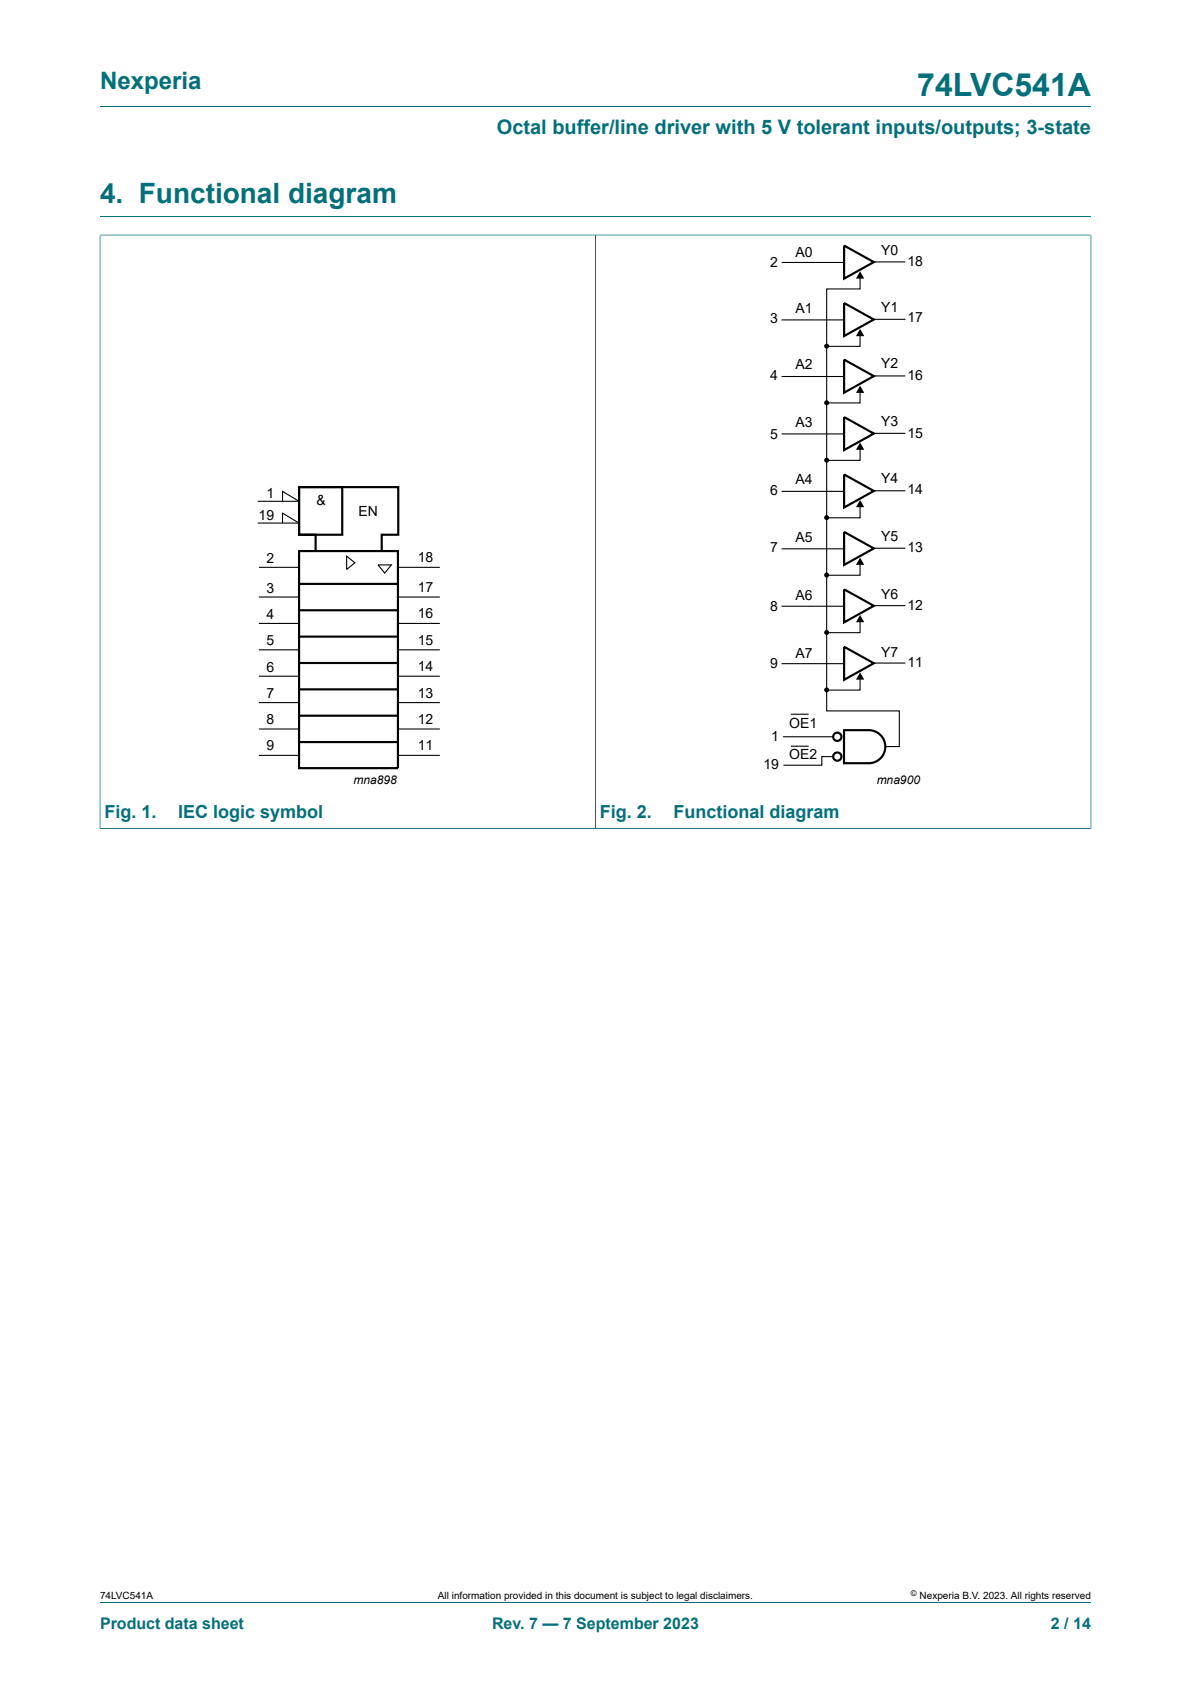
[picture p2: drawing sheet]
<svg xmlns="http://www.w3.org/2000/svg" width="210mm" height="297mm" viewBox="0 0 210 297" stroke-linecap="round" stroke-linejoin="round" font-family="sans-serif">
<path d="M17.6 18.8h174.8M17.6 38.2h174.8M17.6 41.5h174.8M17.6 41.4v104.8M105 41.5v104.6M192.4 41.4v104.8M17.6 146.1h174.8M17.6 282.6h174.8" fill="none" stroke="#036f7b" stroke-width=".18"/>
<g fill="none" stroke="#000" stroke-width=".38">
<path d="M148.8 53.4l5.3 3-5.3 2.9zM148.8 43.3l5.3 2.9-5.3 2.9zM148.8 73.6l5.3 2.9-5.3 2.9zM148.8 63.4l5.3 2.9-5.3 3zM52.7 85.9h7.6v8.4h-7.6zM52.7 97.2h17.5v38.3h-17.5zM55.6 97.2v-2.9h-2.9v-8.4h17.5v8.4h-2.9v2.9M148.8 93.8l5.3 2.9-5.3 2.9zM148.8 83.7l5.3 2.9-5.3 2.9zM52.7 116.9h17.5M52.7 112.3h17.5M52.7 107.6h17.5"/>
<path d="M52.7 103h17.5M148.8 114.1l5.3 2.9-5.3 2.9zM148.8 103.9l5.3 2.9-5.3 3zM52.7 130.9h17.5M52.7 126.2h17.5M52.7 121.6h17.5M148.8 128.8h4.4a2.92 2.92 0 0 1 2.9 2.9 2.92 2.92 0 0 1-2.9 2.9h-4.4z"/>
<circle cx="147.6" cy="133.4" r=".73"/>
<circle cx="147.6" cy="129.9" r=".73"/>
</g>
<g fill="none" stroke="#000" stroke-width=".19">
<path d="M137.8 56.4h11M137.8 46.3h11M151.6 58.5v2.6h-5.9M151.6 48.4v2.6h-5.8v74.4h12.8v6.3h-2.6M154.1 56.3h5.5M154.1 46.2h5.5M137.8 76.5h11M137.8 66.4h11M151.6 78.6v2.6h-5.9M151.6 68.5v2.6h-5.9M154.1 76.4h5.5M154.1 66.3h5.5"/>
<path d="M45.4 92.3h7.3l-2.9-1.8v1.8M45.4 88.4h7.3l-2.9-1.7v1.7M61.1 98.1l1.5 1.2-1.5 1.1zM66.7 99.6h2.3l-1.2 1.5zM137.8 96.8h11M137.8 86.7h11M151.6 98.9v2.6h-5.9M151.6 88.7v2.6h-5.9M154.1 96.7h5.5M154.1 86.6h5.5M45.6 119.3h7.1M45.6 114.6h7.1"/>
<path d="M45.6 110h7.1M45.6 105.3h7.1M45.6 100.1h7.1M70.2 119.3h7.4M70.2 114.6h7.4M70.2 110h7.4M70.2 105.3h7.4M70.2 100.1h7.4M137.8 117h11M137.8 106.9h11M151.6 119.1v2.6h-5.9M151.6 109v2.6h-5.9"/>
<path d="M154.1 116.9h5.5M154.1 106.8h5.5M45.6 128.6h7.1M45.6 123.9h7.1M45.6 133.2h7.1M70.2 128.6h7.4M70.2 123.9h7.4M70.2 133.2h7.4M138.1 129.9h8.8M139.4 126h3.2M139.4 131.6h3.2M146.9 133.4h-2v1.6h-6.8"/>
</g>
<g fill="#000">
<path d="M151.7 47.9l.7 1.2h-1.5zM151.7 58l.7 1.3h-1.5zM151.7 68l.7 1.3h-1.5zM151.7 78.1l.7 1.2h-1.5zM151.7 88.2l.7 1.3h-1.5zM151.7 98.3l.7 1.3h-1.5zM151.7 108.5l.7 1.2h-1.5zM151.7 118.6l.7 1.3h-1.5z"/>
<circle cx="145.8" cy="61.1" r=".44"/>
<circle cx="145.8" cy="71" r=".44"/>
<circle cx="145.8" cy="81.2" r=".44"/>
<circle cx="145.8" cy="91.3" r=".44"/>
<circle cx="145.8" cy="111.6" r=".44"/>
<circle cx="145.8" cy="101.4" r=".44"/>
<circle cx="145.8" cy="121.7" r=".44"/>
</g>
<text font-size="5.6" fill="#036f7b" x="161.7" y="16.8">74LVC541A</text>
<text font-size="4.9" fill="#036f7b" x="17.6" y="35.9">4. Functional diagram</text>
<text font-size="4.2" fill="#036f7b" x="17.6" y="15.6">Nexperia</text>
<text font-size="3.5" fill="#036f7b" x="87.6" y="23.7">Octal buffer/line driver with 5 V tolerant inputs/outputs; 3-state</text>
<g font-size="3.2" fill="#036f7b">
<text x="18.4" y="144.2">Fig. 1.</text>
<text x="31.4" y="144.2">IEC logic symbol</text>
<text x="105.8" y="144.2">Fig. 2.</text>
<text x="118.8" y="144.2">Functional diagram</text>
</g>
<g font-size="2.8" fill="#036f7b">
<text x="17.6" y="287.2">Product data sheet</text>
<text x="86.8" y="287.2">Rev. 7 — 7 September 2023</text>
<text x="185.3" y="287.2">2 / 14</text>
</g>
<g font-size="2.5">
<text x="135.8" y="47">2</text>
<text x="140.2" y="45.3">A0</text>
<text x="155.4" y="45">Y0</text>
<text x="160" y="46.9">18</text>
<text x="135.8" y="56.9">3</text>
<text x="140.2" y="55.1">A1</text>
<text x="155.4" y="55.1">Y1</text>
<text x="160" y="56.8">17</text>
<text x="140.2" y="65">A2</text>
<text x="155.4" y="65">Y2</text>
<text x="135.8" y="67.1">4</text>
<text x="160" y="67">16</text>
<text x="135.8" y="77.4">5</text>
<text x="140.2" y="75.3">A3</text>
<text x="155.4" y="75.2">Y3</text>
<text x="160" y="77.3">15</text>
<text x="47" y="87.8">1</text>
<text x="55.8" y="89">&amp;</text>
<text x="135.8" y="87.3">6</text>
<text x="140.2" y="85.3">A4</text>
<text x="155.4" y="85.2">Y4</text>
<text x="160" y="87.1">14</text>
<text x="45.6" y="91.7">19</text>
<text x="63.2" y="91">EN</text>
<text x="140.2" y="95.5">A5</text>
<text x="155.4" y="95.5">Y5</text>
<text x="47" y="99.3">2</text>
<text x="73.6" y="99.1">18</text>
<text x="135.8" y="97.4">7</text>
<text x="160" y="97.3">13</text>
<text x="47" y="104.5">3</text>
<text x="73.6" y="104.4">17</text>
<text x="135.8" y="107.7">8</text>
<text x="140.2" y="105.7">A6</text>
<text x="155.4" y="105.6">Y6</text>
<text x="160" y="107.6">12</text>
<text x="47" y="109.2">4</text>
<text x="47" y="113.8">5</text>
<text x="73.6" y="113.7">15</text>
<text x="73.6" y="109">16</text>
<text x="47" y="118.4">6</text>
<text x="73.6" y="118.3">14</text>
<text x="135.8" y="117.8">9</text>
<text x="140.2" y="116.1">A7</text>
<text x="155.4" y="115.8">Y7</text>
<text x="160" y="117.7">11</text>
<text x="47" y="123.1">7</text>
<text x="73.6" y="123">13</text>
<text x="47" y="127.7">8</text>
<text x="73.6" y="127.7">12</text>
<text x="136" y="130.8">1</text>
<text x="139.2" y="128.4">OE1</text>
<text x="47" y="132.4">9</text>
<text x="73.6" y="132.3">11</text>
<text x="134.6" y="135.7">19</text>
<text x="139.2" y="133.9">OE2</text>
</g>
<g font-size="2.1">
<text x="62.3" y="138.2">mna898</text>
<text x="154.6" y="138.2">mna900</text>
</g>
<g font-size="1.8">
<text x="17.6" y="282">74LVC541A</text>
<text x="77.2" y="282">All information provided in this document is subject to legal disclaimers.</text>
<text x="162.2" y="282">Nexperia B.V. 2023. All rights reserved</text>
</g>
<text font-size="1.4" x="160.6" y="281.6">©</text>
</svg>
